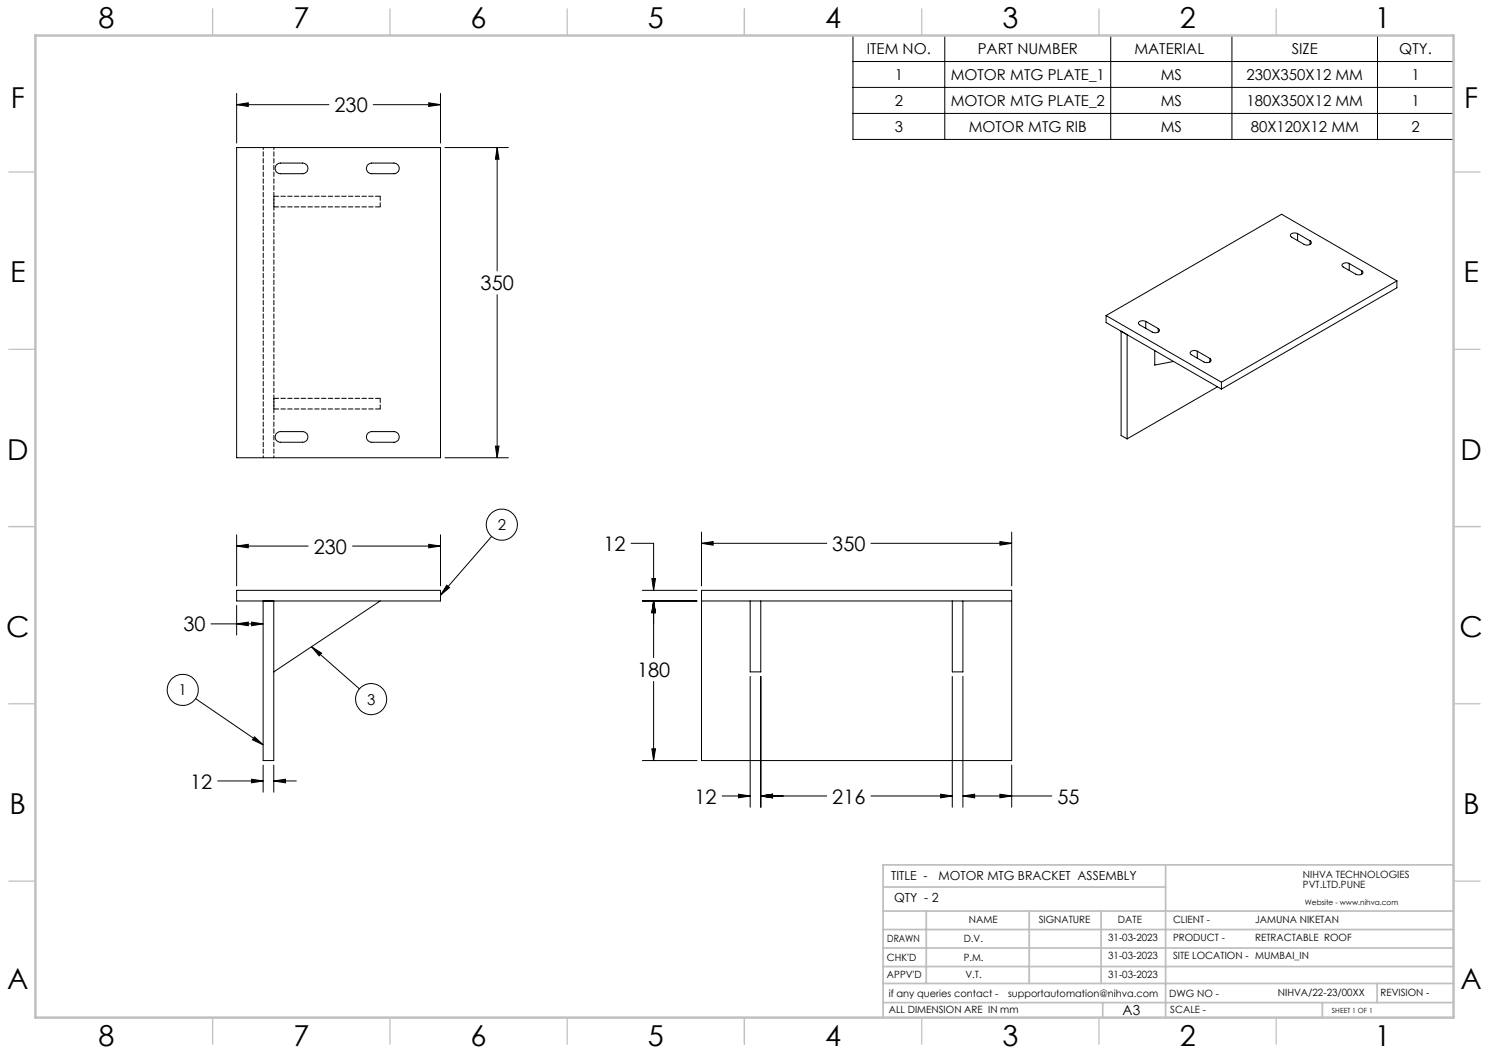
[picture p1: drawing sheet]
<svg xmlns="http://www.w3.org/2000/svg" width="420mm" height="297mm" viewBox="0 0 420 297" stroke-linecap="round" stroke-linejoin="round" font-family="sans-serif">
<g fill="none" stroke="#000" stroke-width=".28">
<path d="M240.6 10h169.4v29.3h-169.4zM240.6 17.4h169.4M266.5 10v29.3M313.3 10v29.3M347.5 10v29.3M388.5 10v29.3M66.7 29.5l3.3-.5v1zM66.7 26.3v14.1M66.7 29.5h26.1M105.3 29.5h18.9M120.9 29l3.3 .5-3.3 .5zM124.2 26.3v14.1"/>
<path d="M240.6 24.7h169.4M240.6 32h169.4M66.7 41.6h57.5v87.5h-57.5zM78.1 46.4l1-.4h6.3a1.5 1.5 0 0 1 1.5 1.5 1.5 1.5 0 0 1-1.5 1.5h-6.3a1.51 1.51 0 0 1-1.4-1 1.51 1.51 0 0 1 .4-1.6zM103.6 46.6l.6-.4 .6-.2h6.3a1.5 1.5 0 0 1 1.5 1.5 1.5 1.5 0 0 1-1.5 1.5h-6.3a1.5 1.5 0 0 1-1.2-2.4zM125.5 41.6h17.9M140.2 41.6l.6 3.3h-1.1zM140.2 41.6v34.8M366 65.9a1.25 1.25 0 0 0-2 .7l3.8 2.3a1.25 1.25 0 0 0 2.1-.6l-.4-.4M366 65.9l3.5 2M366 65.9v2M369.5 67.9v1"/>
<path d="M380.6 74.3a1.25 1.25 0 0 0-2 .7l3.8 2.3a1.21 1.21 0 0 0 2-.6l-.3-.3M380.6 74.3l3.5 2.1M380.6 74.3v2M384.1 76.4v.9M394 79.2l-49.5 28.6M394 79.2l-32.5-18.8-49.5 28.6M394 79.2v2l-49.5 28.5M140.2 83.1v46M312 89l32.5 18.8M312 89v2l32.5 18.7M316.2 93.4l1.7 1v29.4l-1.7-1zM323.2 90.7a1.23 1.23 0 0 0-2 .6l3.8 2.4a1.25 1.25 0 0 0 2-.7l-.3-.3"/>
<path d="M323.2 90.7l3.5 2M323.2 90.7v1.9M325.7 98.9v4.1l5.3-1.1M326.7 92.7v1M337.7 99.1a1.21 1.21 0 0 0-2 .6l3.9 2.4a1.21 1.21 0 0 0 2-.7l-.3-.3M337.7 99.1l3.6 2M337.7 99.1v1.9M341.3 101.1v1M343.4 109.1l-25.5 14.7M344.5 107.8v1.9M77.9 122.4l.5-.5 .7-.2h6.3a1.5 1.5 0 0 1 1.5 1.5 1.5 1.5 0 0 1-1.5 1.5h-6.3a1.5 1.5 0 0 1-1.2-2.3zM103.6 122.4l.6-.5 .6-.2h6.3a1.5 1.5 0 0 1 1.5 1.5 1.5 1.5 0 0 1-1.5 1.5h-6.3a1.5 1.5 0 0 1-1.2-2.3z"/>
<path d="M125.5 129.1h17.9M139.7 125.8h1.1l-.6 3.3zM66.7 154l3.3-.5v1zM66.7 150.8v14.4M66.7 154h20.2M99.4 154h24.8M120.9 153.5l3.3 .5-3.3 .5zM124.2 150.8v14.4M138.7 151.3l-14.5 16.6M178 153.2h6.4v13.3M197.9 153.2l3.3-.5v1.1zM197.9 150.1v15.1"/>
<path d="M197.9 153.2h35.3M245.7 153.2h39.7M282 152.7l3.4 .5-3.4 .6zM285.4 150.1v15.1M59.5 176h14.7M66.7 176l3.3-.5v1zM66.7 166.5h57.5v3h-57.5zM66.7 170.8v8.3M70.9 175.5l3.3 .5-3.3 .5zM74.2 169.5v45h3v-45M107.2 169.5l-30 20M126 165.1l.8 .6-2.6 2.2z"/>
<path d="M181.2 169.5h15.4M181.2 166.5h15.4M183.9 163.2h1l-.5 3.3zM184.4 169.5v16M184.4 169.5l.5 3.3h-1zM197.9 166.5h87.5v48h-87.5zM197.9 169.5h87.5M211.6 169.5v20h3v-20M268.6 169.5v20h3v-20M55.2 197.1l19 13M87.9 182.4l2.8 1.8-.7 .8zM87.9 182.4l13.5 11.9"/>
<path d="M184.4 192.2v22.3M211.6 190.8v36.9M214.6 190.8v36.9M268.6 190.8v36.9M271.6 190.8v36.9M70.9 219.8l3.3 .5-3.3 .5zM71.8 207.8l2.4 2.3-3-1.4zM74.2 215.8v7.6M77.2 215.8v7.6M181.2 214.5h15.4M183.9 211.2h1l-.5 3.3zM285.4 215.8v11.9"/>
<path d="M61.4 220.3h12.8M77.2 220.3l3.3-.5v1zM77.2 220.3h6.4M203.7 224.5h7.9M208.3 224l3.3 .5-3.3 .5zM214.6 224.5l3.3-.5v1zM214.6 224.5h18.6M245.7 224.5h22.9M265.3 224l3.3 .5-3.3 .5zM271.6 224.5l3.3-.5v1zM271.6 224.5h25.1M282 224l3.4 .5-3.4 .5z"/>
<circle cx="141.6" cy="148" r="4.4"/>
<circle cx="51.6" cy="194.6" r="4.4"/>
<circle cx="104.7" cy="197.2" r="4.4"/>
</g>
<g fill="none" stroke="#c0c0c0" stroke-width=".35">
<path d="M60 2.5v7.5M110 2.5v7.5M160 2.5v7.5M210 2.5v7.5M260 2.5v7.5M310 2.5v7.5M360 2.5v7.5M2.5 48.5h7.5M410 48.5h7.5M2.5 98.5h7.5M410 98.5h7.5M2.5 148.5h7.5"/>
<path d="M410 148.5h7.5M2.5 198.5h7.5M410 198.5h7.5M2.5 248.5h7.5M410 248.5h7.5M60 287v7.5M110 287v7.5M160 287v7.5M210 287v7.5M260 287v7.5M310 287v7.5M360 287v7.5"/>
</g>
<g fill="none" stroke="#c0c0c0" stroke-width=".5">
<path d="M249.1 257h160.9M249.1 250.2h79.7M261.3 257v20.4M290.3 257v20.4M310.6 257v20.4M328.8 243.9v43.1M410 243.9h-160.9v43.1M249.1 272.6h160.9M249.1 267.4h160.9M249.1 262.2h160.9M249.1 277.4h160.9M388.4 277.4v5.4"/>
<path d="M249.1 282.8h160.9M311 282.8v4.2M373 282.8v4.2"/>
</g>
<path d="M10 10h400v277h-400z" fill="none" stroke="#c0c0c0" stroke-width=".7"/>
<g fill="#000">
<path d="M70.9 175.5l3.3 .5-3.3 .5zM66.7 176l3.3-.5v1zM66.7 154l3.3-.5v1zM120.9 153.5l3.3 .5-3.3 .5zM70.9 219.8l3.3 .5-3.3 .5zM77.2 220.3l3.3-.5v1zM265.3 224l3.3 .5-3.3 .5zM214.6 224.5l3.3-.5v1zM197.9 153.2l3.3-.5v1.1zM282 152.7l3.4 .5-3.4 .6zM184.4 169.5l.5 3.3h-1zM183.9 163.2h1l-.5 3.3zM208.3 224l3.3 .5-3.3 .5zM214.6 224.5l3.3-.5v1zM184.4 169.5l.5 3.3h-1zM183.9 211.2h1l-.5 3.3zM271.6 224.5l3.3-.5v1zM282 224l3.4 .5-3.4 .5zM139.7 125.8h1.1l-.6 3.3zM140.2 41.6l.6 3.3h-1.1zM120.9 29l3.3 .5-3.3 .5zM66.7 29.5l3.3-.5v1z"/>
<path d="M126 165.1l.8 .6-2.6 2.2zM87.9 182.4l2.8 1.8-.7 .8zM71.8 207.8l2.4 2.3-3-1.4z"/>
</g>
<path d="M74.3 41.6v87.5M77.3 41.6v87.5" fill="none" stroke="#000" stroke-width=".28" stroke-dasharray="1.3 .6" stroke-dashoffset=".7"/>
<path d="M77.3 55.4v3M107.3 55.4v3M77.3 112.4v3M107.3 112.4v3" fill="none" stroke="#000" stroke-width=".28" stroke-dasharray="1.3 .6" stroke-dashoffset=".1"/>
<path d="M77.3 55.4h30M77.3 58.4h30M77.3 112.4h30M77.3 115.4h30" fill="none" stroke="#000" stroke-width=".28" stroke-dasharray="1.3 .6" stroke-dashoffset="-.1"/>
<g font-size="8.1">
<text x="27.8" y="8">8</text>
<text x="82.8" y="8">7</text>
<text x="132.8" y="8">6</text>
<text x="182.8" y="8">5</text>
<text x="232.8" y="8">4</text>
<text x="282.8" y="8">3</text>
<text x="332.8" y="8">2</text>
<text x="387.8" y="8">1</text>
<text x="3" y="30.4">F</text>
<text x="413" y="30.4">F</text>
<text x="2.8" y="79.6">E</text>
<text x="412.8" y="79.6">E</text>
<text x="2" y="129.6">D</text>
<text x="412" y="129.6">D</text>
<text x="1.7" y="179.6">C</text>
<text x="411.7" y="179.6">C</text>
<text x="2.7" y="229.6">B</text>
<text x="412.7" y="229.6">B</text>
<text x="2" y="278.9">A</text>
<text x="412" y="278.9">A</text>
<text x="27.8" y="295">8</text>
<text x="82.8" y="295">7</text>
<text x="132.8" y="295">6</text>
<text x="182.8" y="295">5</text>
<text x="232.8" y="295">4</text>
<text x="282.8" y="295">3</text>
<text x="332.8" y="295">2</text>
<text x="387.8" y="295">1</text>
</g>
<g font-size="5.6">
<text x="94.4" y="31.6">230</text>
<text x="135.6" y="81.9">350</text>
<text x="170.2" y="155.4">12</text>
<text x="234.8" y="155.4">350</text>
<text x="88.5" y="156.1">230</text>
<text x="51.7" y="178.1">30</text>
<text x="179.7" y="191">180</text>
<text x="53.6" y="222.4">12</text>
<text x="195.9" y="226.6">12</text>
<text x="234.8" y="226.6">216</text>
<text x="298.3" y="226.6">55</text>
</g>
<g font-size="4.2">
<text x="244.5" y="15.2">ITEM NO.</text>
<text x="275.8" y="15.2">PART NUMBER</text>
<text x="320" y="15.2">MATERIAL</text>
<text x="364.4" y="15.2">SIZE</text>
<text x="394.7" y="15.2">QTY.</text>
<text x="252.4" y="22.5">1</text>
<text x="268.2" y="22.5">MOTOR MTG PLATE_1</text>
<text x="327.4" y="22.5">MS</text>
<text x="351.6" y="22.5">230X350X12 MM</text>
<text x="398.1" y="22.5">1</text>
<text x="252.4" y="29.8">2</text>
<text x="268.2" y="29.8">MOTOR MTG PLATE_2</text>
<text x="327.4" y="29.8">MS</text>
<text x="351.6" y="29.8">180X350X12 MM</text>
<text x="398.1" y="29.8">1</text>
<text x="252.4" y="37.2">3</text>
<text x="273.3" y="37.2">MOTOR MTG RIB</text>
<text x="327.4" y="37.2">MS</text>
<text x="352.8" y="37.2">80X120X12 MM</text>
<text x="398.1" y="37.2">2</text>
<text x="140.4" y="149.5">2</text>
<text x="50.4" y="196.1">1</text>
<text x="103.5" y="198.7">3</text>
</g>
<text font-size="3.9" x="316.7" y="286.4">A3</text>
<g font-size="3.5">
<text x="251.4" y="248.3">TITLE -</text>
<text x="264.7" y="248.3">MOTOR MTG BRACKET ASSEMBLY</text>
<text x="252.2" y="254.4">QTY - 2</text>
</g>
<g font-size="2.8">
<text x="367.5" y="247.7">NIHVA TECHNOLOGIES</text>
<text x="367.5" y="250.5">PVT.LTD.PUNE</text>
<text x="273.3" y="260.4">NAME</text>
<text x="293" y="260.4">SIGNATURE</text>
<text x="315.3" y="260.5">DATE</text>
<text x="330.9" y="260.5">CLIENT -</text>
<text x="354.1" y="260.5">JAMUNA NIKETAN</text>
<text x="250.3" y="265.7">DRAWN</text>
<text x="271.8" y="265.7">D.V.</text>
<text x="312.6" y="265.5">31-03-2023</text>
<text x="330.9" y="265.5">PRODUCT -</text>
<text x="354.1" y="265.5">RETRACTABLE ROOF</text>
<text x="250.2" y="271.1">CHK'D</text>
<text x="250.2" y="275.8">APPV'D</text>
<text x="271.8" y="271.1">P.M.</text>
<text x="272.3" y="275.8">V.T.</text>
<text x="312.6" y="270.6">31-03-2023</text>
<text x="312.6" y="275.9">31-03-2023</text>
<text x="330.9" y="270.6">SITE LOCATION - MUMBAI_IN</text>
<text x="250.7" y="281.1">if any queries contact -</text>
<text x="284.3" y="281.1">supportautomation@nihva.com</text>
<text x="329.8" y="281.3">DWG NO -</text>
<text x="360.5" y="281.1">NIHVA/22-23/00XX</text>
<text x="389.4" y="281.1">REVISION -</text>
<text x="250.7" y="285.6">ALL DIMENSION ARE IN mm</text>
<text x="330.1" y="285.7">SCALE -</text>
</g>
<text font-size="2.1" x="368.1" y="255.1">Website - www.nihva.com</text>
<text font-size="2" x="375.7" y="285.6">SHEET 1 OF 1</text>
</svg>
